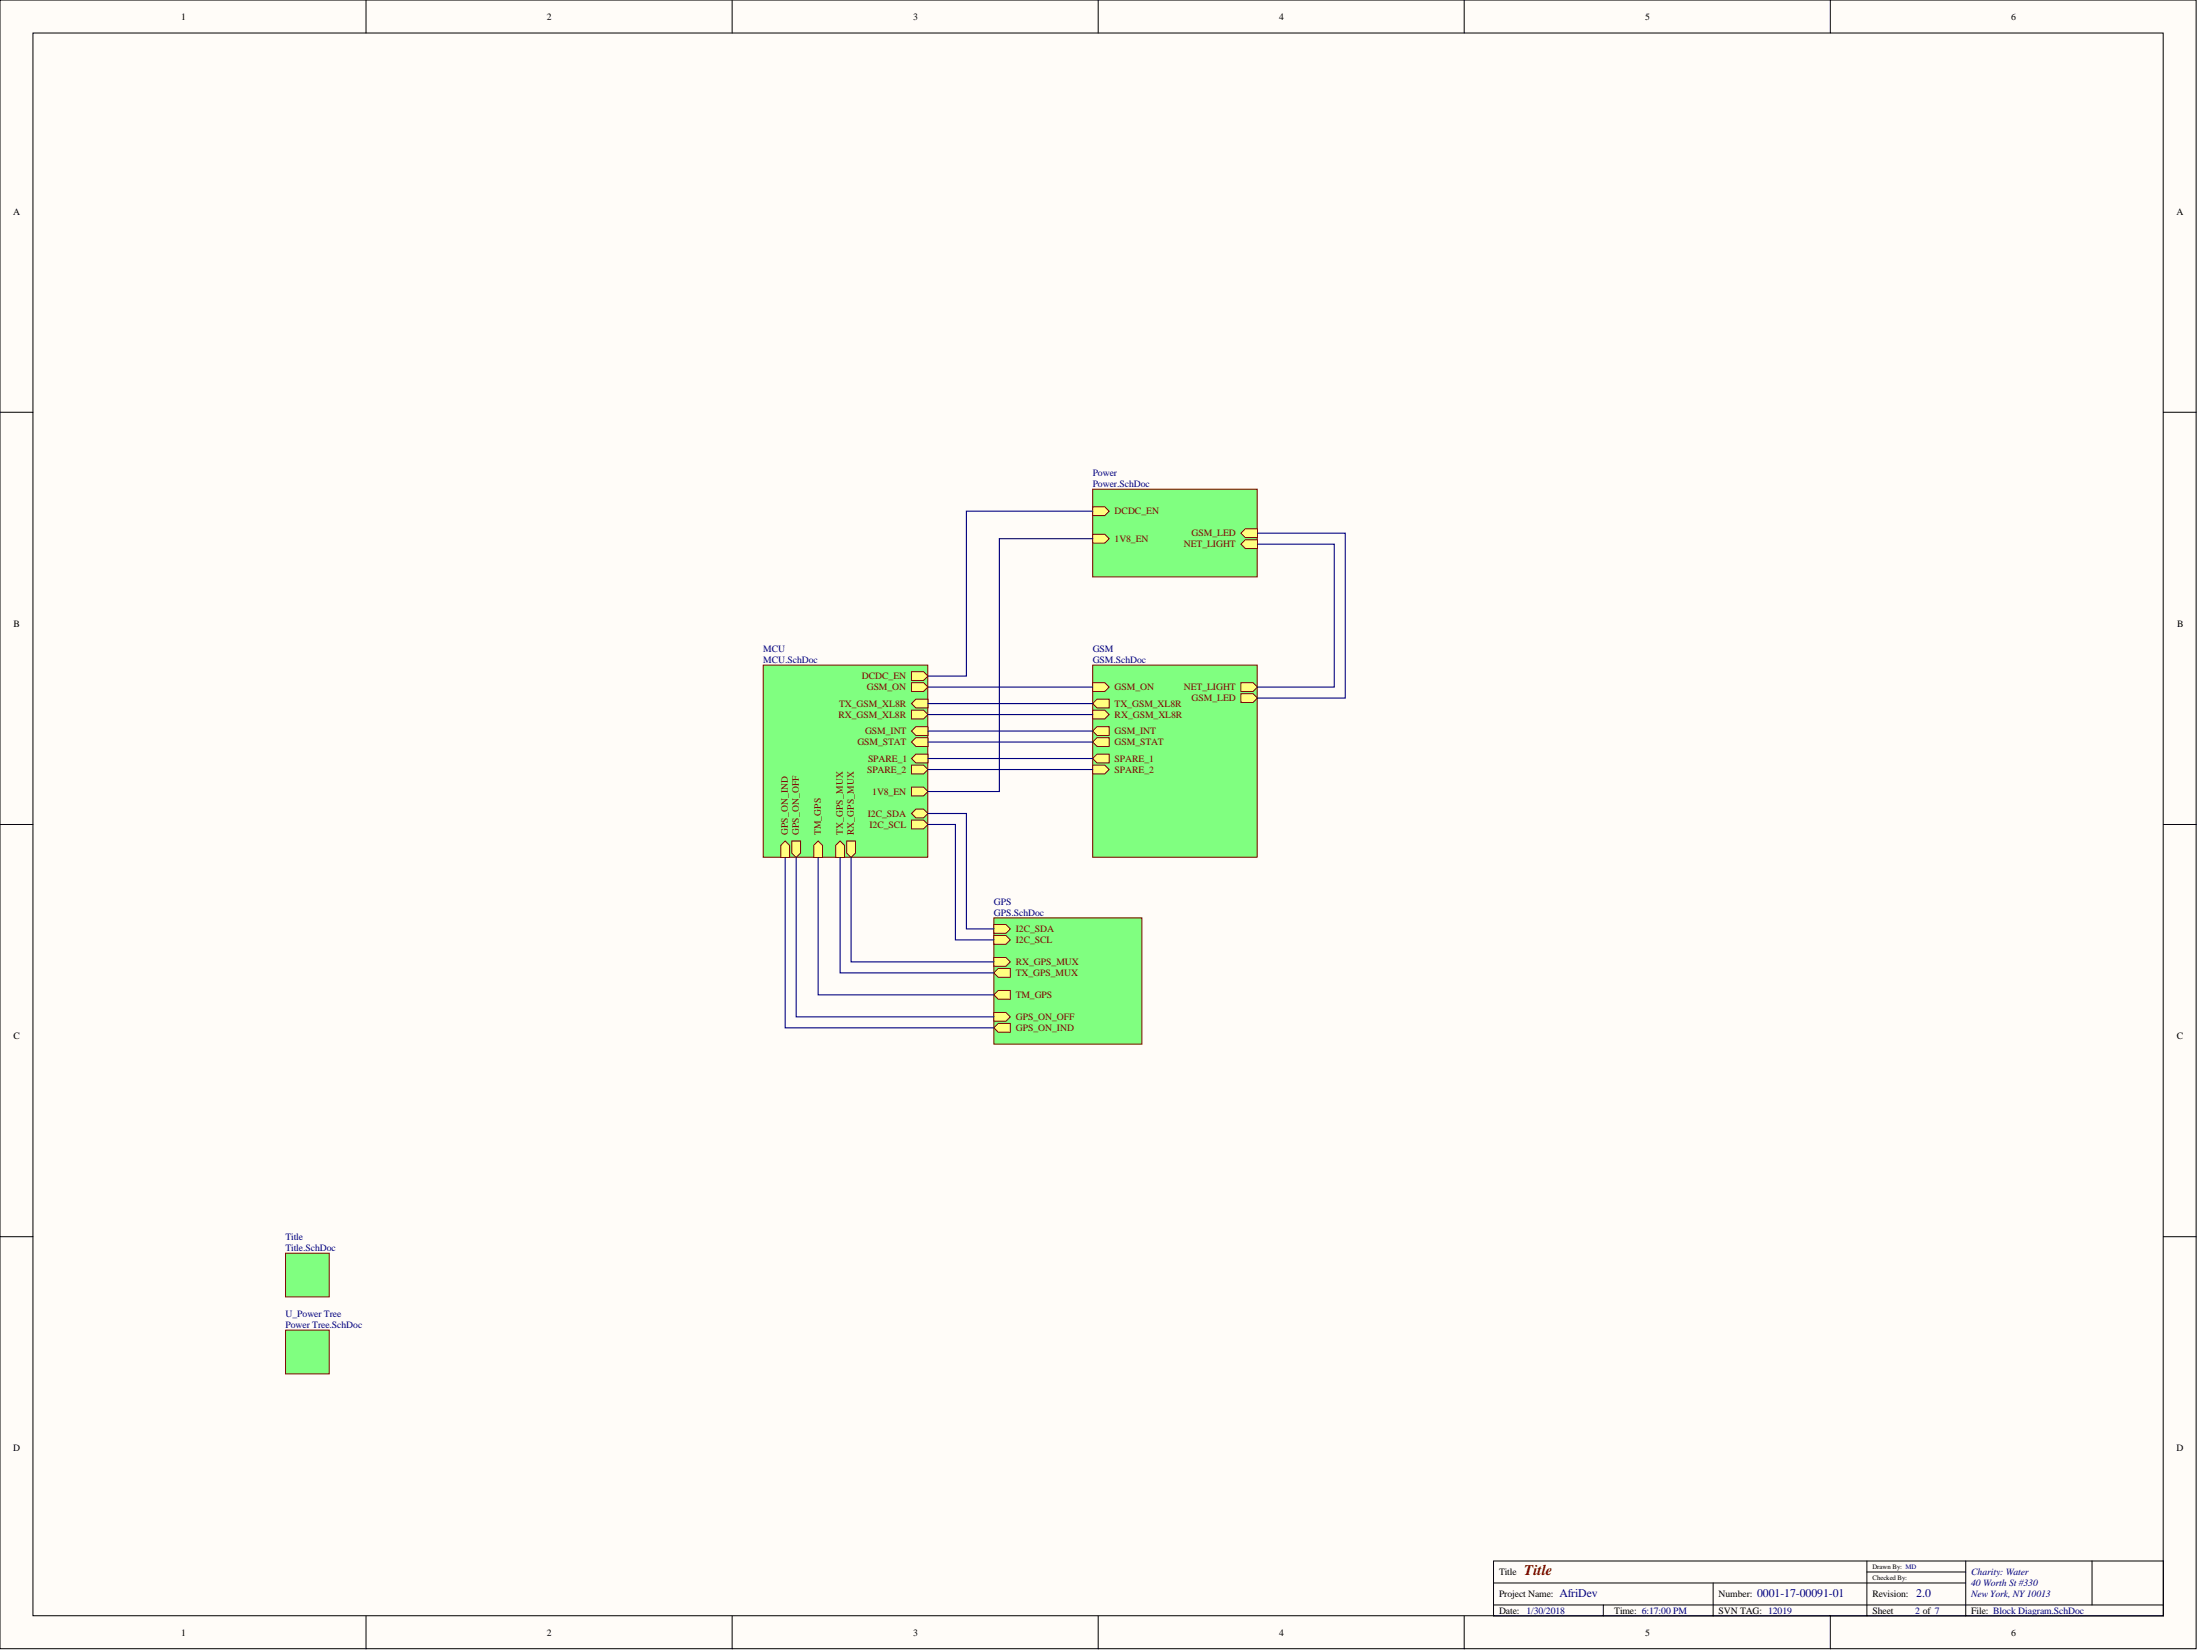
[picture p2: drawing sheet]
<svg xmlns="http://www.w3.org/2000/svg" width="508mm" height="381mm" viewBox="0 0 508 381" stroke-linecap="round" stroke-linejoin="round" font-family="sans-serif">
<g fill="#fffcf8" stroke="#000" stroke-width=".23">
<path d="M0 0h506.8v380.2h-506.8z"/>
<path d="M7.6 7.6h491.6v365h-491.6z"/>
</g>
<g fill="none" stroke="#000" stroke-width=".23">
<path d="M84.5 0v7.6M168.9 0v7.6M253.4 0v7.6M337.9 0v7.6M422.3 0v7.6M0 95.1h7.6M499.2 95.1h7.6M0 190.2h7.6M499.2 190.2h7.6M0 285.2h7.6M499.2 285.2h7.6M84.5 372.7v7.6"/>
<path d="M168.9 372.7v7.6M253.4 372.7v7.6M337.9 372.7v7.6M344.6 360h154.6v12.7h-154.6zM344.6 365.1h109M344.6 370.2h154.6M370 370.2v2.5M395.3 365.1v7.6M422.3 372.7v7.6M430.8 360v12.7M430.8 362.5h22.8M453.6 360v12.7"/>
<path d="M482.7 360v10.2"/>
</g>
<path d="M176.1 153.4h38v44.3h-38z" fill="#80ff80" stroke="#800000" stroke-width=".23"/>
<path d="M182.7 194h2v2.7l-1 1.1-1-1.1z" fill-rule="evenodd" fill="#ffff80"/>
<path d="M182.7 194h2v2.7l-1 1.1-1-1.1z" fill="none" stroke="#800000" stroke-width=".23"/>
<path d="M210.3 154.9h2.8l1 1-1 1h-2.8z" fill-rule="evenodd" fill="#ffff80"/>
<path d="M210.3 154.9h2.8l1 1-1 1h-2.8z" fill="none" stroke="#800000" stroke-width=".23"/>
<path d="M210.3 189.1h2.8l1 1.1-1 1h-2.8z" fill-rule="evenodd" fill="#ffff80"/>
<path d="M210.3 189.1h2.8l1 1.1-1 1h-2.8z" fill="none" stroke="#800000" stroke-width=".23"/>
<path d="M211.3 186.6h1.8l1 1-1 1h-1.8l-1-1z" fill-rule="evenodd" fill="#ffff80"/>
<path d="M211.3 186.6h1.8l1 1-1 1h-1.8l-1-1z" fill="none" stroke="#800000" stroke-width=".23"/>
<path d="M210.3 176.5h2.8l1 1-1 1h-2.8z" fill-rule="evenodd" fill="#ffff80"/>
<path d="M210.3 176.5h2.8l1 1-1 1h-2.8z" fill="none" stroke="#800000" stroke-width=".23"/>
<path d="M211.3 173.9h2.8v2.1h-2.8l-1-1.1z" fill-rule="evenodd" fill="#ffff80"/>
<path d="M211.3 173.9h2.8v2.1h-2.8l-1-1.1z" fill="none" stroke="#800000" stroke-width=".23"/>
<path d="M210.3 157.4h2.8l1 1.1-1 1h-2.8z" fill-rule="evenodd" fill="#ffff80"/>
<path d="M210.3 157.4h2.8l1 1.1-1 1h-2.8z" fill="none" stroke="#800000" stroke-width=".23"/>
<path d="M210.3 181.5h2.8l1 1-1 1.1h-2.8z" fill-rule="evenodd" fill="#ffff80"/>
<path d="M210.3 181.5h2.8l1 1-1 1.1h-2.8z" fill="none" stroke="#800000" stroke-width=".23"/>
<path d="M211.3 167.6h2.8v2h-2.8l-1-1z" fill-rule="evenodd" fill="#ffff80"/>
<path d="M211.3 167.6h2.8v2h-2.8l-1-1z" fill="none" stroke="#800000" stroke-width=".23"/>
<path d="M211.3 170.1h2.8v2.1h-2.8l-1-1.1z" fill-rule="evenodd" fill="#ffff80"/>
<path d="M211.3 170.1h2.8v2.1h-2.8l-1-1.1z" fill="none" stroke="#800000" stroke-width=".23"/>
<path d="M195.4 194h2v2.7l-1 1.1-1-1.1z" fill-rule="evenodd" fill="#ffff80"/>
<path d="M195.4 194h2v2.7l-1 1.1-1-1.1z" fill="none" stroke="#800000" stroke-width=".23"/>
<path d="M193.9 194l1 1v2.8h-2.1v-2.8z" fill-rule="evenodd" fill="#ffff80"/>
<path d="M193.9 194l1 1v2.8h-2.1v-2.8z" fill="none" stroke="#800000" stroke-width=".23"/>
<path d="M181.2 194l1 1v2.8h-2v-2.8z" fill-rule="evenodd" fill="#ffff80"/>
<path d="M181.2 194l1 1v2.8h-2v-2.8z" fill="none" stroke="#800000" stroke-width=".23"/>
<path d="M188.8 194l1 1v2.8h-2v-2.8z" fill-rule="evenodd" fill="#ffff80"/>
<path d="M188.8 194l1 1v2.8h-2v-2.8z" fill="none" stroke="#800000" stroke-width=".23"/>
<path d="M210.3 163.8h2.8l1 1-1 1h-2.8z" fill-rule="evenodd" fill="#ffff80"/>
<path d="M210.3 163.8h2.8l1 1-1 1h-2.8z" fill="none" stroke="#800000" stroke-width=".23"/>
<path d="M211.3 161.3h2.8v2h-2.8l-1-1z" fill-rule="evenodd" fill="#ffff80"/>
<path d="M211.3 161.3h2.8v2h-2.8l-1-1z" fill="none" stroke="#800000" stroke-width=".23"/>
<path d="M252.1 153.4h38v44.3h-38z" fill="#80ff80" stroke="#800000" stroke-width=".23"/>
<path d="M253.2 170.1h2.7v2.1h-2.7l-1.1-1.1z" fill-rule="evenodd" fill="#ffff80"/>
<path d="M253.2 170.1h2.7v2.1h-2.7l-1.1-1.1z" fill="none" stroke="#800000" stroke-width=".23"/>
<path d="M253.2 167.6h2.7v2h-2.7l-1.1-1z" fill-rule="evenodd" fill="#ffff80"/>
<path d="M253.2 167.6h2.7v2h-2.7l-1.1-1z" fill="none" stroke="#800000" stroke-width=".23"/>
<path d="M253.2 173.9h2.7v2.1h-2.7l-1.1-1.1z" fill-rule="evenodd" fill="#ffff80"/>
<path d="M253.2 173.9h2.7v2.1h-2.7l-1.1-1.1z" fill="none" stroke="#800000" stroke-width=".23"/>
<path d="M252.1 176.5h2.8l1 1-1 1h-2.8z" fill-rule="evenodd" fill="#ffff80"/>
<path d="M252.1 176.5h2.8l1 1-1 1h-2.8z" fill="none" stroke="#800000" stroke-width=".23"/>
<path d="M252.1 157.4h2.8l1 1.1-1 1h-2.8z" fill-rule="evenodd" fill="#ffff80"/>
<path d="M252.1 157.4h2.8l1 1.1-1 1h-2.8z" fill="none" stroke="#800000" stroke-width=".23"/>
<path d="M286.3 157.4h2.8l1 1.1-1 1h-2.8z" fill-rule="evenodd" fill="#ffff80"/>
<path d="M286.3 157.4h2.8l1 1.1-1 1h-2.8z" fill="none" stroke="#800000" stroke-width=".23"/>
<path d="M286.3 160h2.8l1 1-1 1h-2.8z" fill-rule="evenodd" fill="#ffff80"/>
<path d="M286.3 160h2.8l1 1-1 1h-2.8z" fill="none" stroke="#800000" stroke-width=".23"/>
<path d="M253.2 161.3h2.7v2h-2.7l-1.1-1z" fill-rule="evenodd" fill="#ffff80"/>
<path d="M253.2 161.3h2.7v2h-2.7l-1.1-1z" fill="none" stroke="#800000" stroke-width=".23"/>
<path d="M252.1 163.8h2.8l1 1-1 1h-2.8z" fill-rule="evenodd" fill="#ffff80"/>
<path d="M252.1 163.8h2.8l1 1-1 1h-2.8z" fill="none" stroke="#800000" stroke-width=".23"/>
<path d="M252.1 112.8h38v20.3h-38z" fill="#80ff80" stroke="#800000" stroke-width=".23"/>
<path d="M287.4 122h2.7v2h-2.7l-1.1-1z" fill-rule="evenodd" fill="#ffff80"/>
<path d="M287.4 122h2.7v2h-2.7l-1.1-1z" fill="none" stroke="#800000" stroke-width=".23"/>
<path d="M287.4 124.5h2.7v2h-2.7l-1.1-1z" fill-rule="evenodd" fill="#ffff80"/>
<path d="M287.4 124.5h2.7v2h-2.7l-1.1-1z" fill="none" stroke="#800000" stroke-width=".23"/>
<path d="M252.1 123.2h2.8l1 1-1 1h-2.8z" fill-rule="evenodd" fill="#ffff80"/>
<path d="M252.1 123.2h2.8l1 1-1 1h-2.8z" fill="none" stroke="#800000" stroke-width=".23"/>
<path d="M252.1 116.9h2.8l1 1-1 1h-2.8z" fill-rule="evenodd" fill="#ffff80"/>
<path d="M252.1 116.9h2.8l1 1-1 1h-2.8z" fill="none" stroke="#800000" stroke-width=".23"/>
<path d="M229.3 211.7h34.2v29.1h-34.2z" fill="#80ff80" stroke="#800000" stroke-width=".23"/>
<path d="M229.3 215.8h2.8l1 1-1 1h-2.8z" fill-rule="evenodd" fill="#ffff80"/>
<path d="M229.3 215.8h2.8l1 1-1 1h-2.8z" fill="none" stroke="#800000" stroke-width=".23"/>
<path d="M229.3 213.2h2.8l1 1-1 1.1h-2.8z" fill-rule="evenodd" fill="#ffff80"/>
<path d="M229.3 213.2h2.8l1 1-1 1.1h-2.8z" fill="none" stroke="#800000" stroke-width=".23"/>
<path d="M229.3 233.5h2.8l1 1-1 1h-2.8z" fill-rule="evenodd" fill="#ffff80"/>
<path d="M229.3 233.5h2.8l1 1-1 1h-2.8z" fill="none" stroke="#800000" stroke-width=".23"/>
<path d="M230.3 236h2.8v2.1h-2.8l-1-1z" fill-rule="evenodd" fill="#ffff80"/>
<path d="M230.3 236h2.8v2.1h-2.8l-1-1z" fill="none" stroke="#800000" stroke-width=".23"/>
<path d="M229.3 220.8h2.8l1 1-1 1.1h-2.8z" fill-rule="evenodd" fill="#ffff80"/>
<path d="M229.3 220.8h2.8l1 1-1 1.1h-2.8z" fill="none" stroke="#800000" stroke-width=".23"/>
<path d="M230.3 223.4h2.8v2h-2.8l-1-1z" fill-rule="evenodd" fill="#ffff80"/>
<path d="M230.3 223.4h2.8v2h-2.8l-1-1z" fill="none" stroke="#800000" stroke-width=".23"/>
<path d="M230.3 228.4h2.8v2.1h-2.8l-1-1.1z" fill-rule="evenodd" fill="#ffff80"/>
<path d="M230.3 228.4h2.8v2.1h-2.8l-1-1.1z" fill="none" stroke="#800000" stroke-width=".23"/>
<g fill="#80ff80" stroke="#800000" stroke-width=".23">
<path d="M65.9 289h10.1v10.1h-10.1z"/>
<path d="M65.9 306.8h10.1v10.1h-10.1z"/>
</g>
<g fill="none" stroke="#000080" stroke-width=".25">
<path d="M252.1 117.9h-29.1v38h-8.9M252.1 124.2h-21.5v58.3h-16.5M290.1 125.5h17.8v33h-17.8M290.1 123h20.3v38h-20.3M214.1 158.5h38M214.1 162.3h38M214.1 164.8h38M214.1 168.6h38M214.1 171.1h38M214.1 174.9h38M214.1 177.5h38M181.2 197.8v39.3h48.1"/>
<path d="M183.7 197.8v36.7h45.6M188.8 197.8v31.6h40.5M193.9 197.8v26.6h35.4M196.4 197.8v24h32.9M214.1 187.6h8.9v26.6h6.3M214.1 190.2h6.4v26.6h8.8"/>
</g>
<text font-size="3.4" fill="#800000" x="351.7" y="363.3">Title</text>
<g font-size="2.7" fill="#000080">
<text x="359.8" y="368.3">AfriDev</text>
<text x="405.4" y="368.3">0001-17-00091-01</text>
<text x="442.2" y="368.3">2.0</text>
</g>
<g font-size="2.2">
<text x="41.8" y="4.5">1</text>
<text x="126.2" y="4.5">2</text>
<text x="210.7" y="4.5">3</text>
<text x="295.1" y="4.5">4</text>
<text x="379.6" y="4.5">5</text>
<text x="464.1" y="4.5">6</text>
<text x="3" y="49.5">A</text>
<text x="502.2" y="49.5">A</text>
<text x="3.1" y="144.6">B</text>
<text x="502.3" y="144.6">B</text>
<text x="3.1" y="239.7">C</text>
<text x="502.3" y="239.7">C</text>
<text x="3" y="334.7">D</text>
<text x="502.2" y="334.7">D</text>
<text x="345.9" y="363.3">Title</text>
<text x="345.9" y="368.3">Project Name:</text>
<text x="396.6" y="368.3">Number:</text>
<text x="432.1" y="368.3">Revision:</text>
<text x="41.8" y="377.2">1</text>
<text x="126.2" y="377.2">2</text>
<text x="210.7" y="377.2">3</text>
<text x="295.1" y="377.2">4</text>
<text x="345.9" y="372.1">Date:</text>
<text x="372.5" y="372.1">Time: 6:17:00 PM</text>
<text x="379.6" y="377.2">5</text>
<text x="396.6" y="372.1">SVN TAG: 12019</text>
<text x="432.1" y="372.1">Sheet</text>
<text x="454.9" y="372.1">File: Block Diagram.SchDoc</text>
<text x="464.1" y="377.2">6</text>
</g>
<g font-size="2.2" fill="#000080">
<text x="252.1" y="109.7">Power</text>
<text x="252.1" y="112.3">Power.SchDoc</text>
<text x="176.1" y="150.3">MCU</text>
<text x="176.1" y="152.8">MCU.SchDoc</text>
<text x="252.1" y="150.3">GSM</text>
<text x="252.1" y="152.8">GSM.SchDoc</text>
<text x="229.3" y="208.6">GPS</text>
<text x="229.3" y="211.2">GPS.SchDoc</text>
<text x="65.9" y="285.9">Title</text>
<text x="65.9" y="288.5">Title.SchDoc</text>
<text x="65.9" y="303.7">U_Power Tree</text>
<text x="65.9" y="306.2">Power Tree.SchDoc</text>
<text x="454.9" y="363.3">Charity: Water</text>
<text x="454.9" y="365.8">40 Worth St #330</text>
<text x="454.9" y="368.3">New York, NY10013</text>
<text x="352.2" y="372.1">1/30/2018</text>
<text x="441.9" y="372.1">2 of 7</text>
</g>
<g font-size="2.2" fill="#800000">
<text x="257.2" y="118.6">DCDC_EN</text>
<text x="257.2" y="125">1V8_EN</text>
<text x="275" y="123.7">GSM_LED</text>
<text x="273.2" y="126.2">NET_LIGHT</text>
<text x="198.9" y="156.6">DCDC_EN</text>
<text x="200" y="159.2">GSM_ON</text>
<text x="257.2" y="159.2">GSM_ON</text>
<text x="273.2" y="159.2">NET_LIGHT</text>
<text x="275" y="161.7">GSM_LED</text>
<text x="193.5" y="165.5">RX_GSM_XL8R</text>
<text x="193.7" y="163">TX_GSM_XL8R</text>
<text x="257.2" y="163">TX_GSM_XL8R</text>
<text x="257.2" y="165.5">RX_GSM_XL8R</text>
<text x="197.8" y="171.9">GSM_STAT</text>
<text x="199.6" y="169.3">GSM_INT</text>
<text x="257.2" y="171.9">GSM_STAT</text>
<text x="257.2" y="169.3">GSM_INT</text>
<text x="200.1" y="178.2">SPARE_2</text>
<text x="200.3" y="175.7">SPARE_1</text>
<text x="257.2" y="175.7">SPARE_1</text>
<text x="257.2" y="178.2">SPARE_2</text>
<text x="201.3" y="183.3">1V8_EN</text>
<text x="200.3" y="188.3">I2C_SDA</text>
<text x="200.6" y="190.9">I2C_SCL</text>
<text x="181.8" y="192.7" transform="rotate(-90 181.8 192.7)">GPS_ON_IND</text>
<text x="184.3" y="192.7" transform="rotate(-90 184.3 192.7)">GPS_ON_OFF</text>
<text x="189.4" y="192.7" transform="rotate(-90 189.4 192.7)">TM_GPS</text>
<text x="194.5" y="192.7" transform="rotate(-90 194.5 192.7)">TX_GPS_MUX</text>
<text x="197" y="192.7" transform="rotate(-90 197 192.7)">RX_GPS_MUX</text>
<text x="234.4" y="215">I2C_SDA</text>
<text x="234.4" y="217.5">I2C_SCL</text>
<text x="234.4" y="222.6">RX_GPS_MUX</text>
<text x="234.4" y="225.1">TX_GPS_MUX</text>
<text x="234.4" y="230.2">TM_GPS</text>
<text x="234.4" y="235.2">GPS_ON_OFF</text>
<text x="234.4" y="237.8">GPS_ON_IND</text>
</g>
<g font-size="1.6">
<text x="432.1" y="361.8">Drawn By: MD</text>
<text x="432.1" y="364.3">Checked By:</text>
</g>
</svg>
